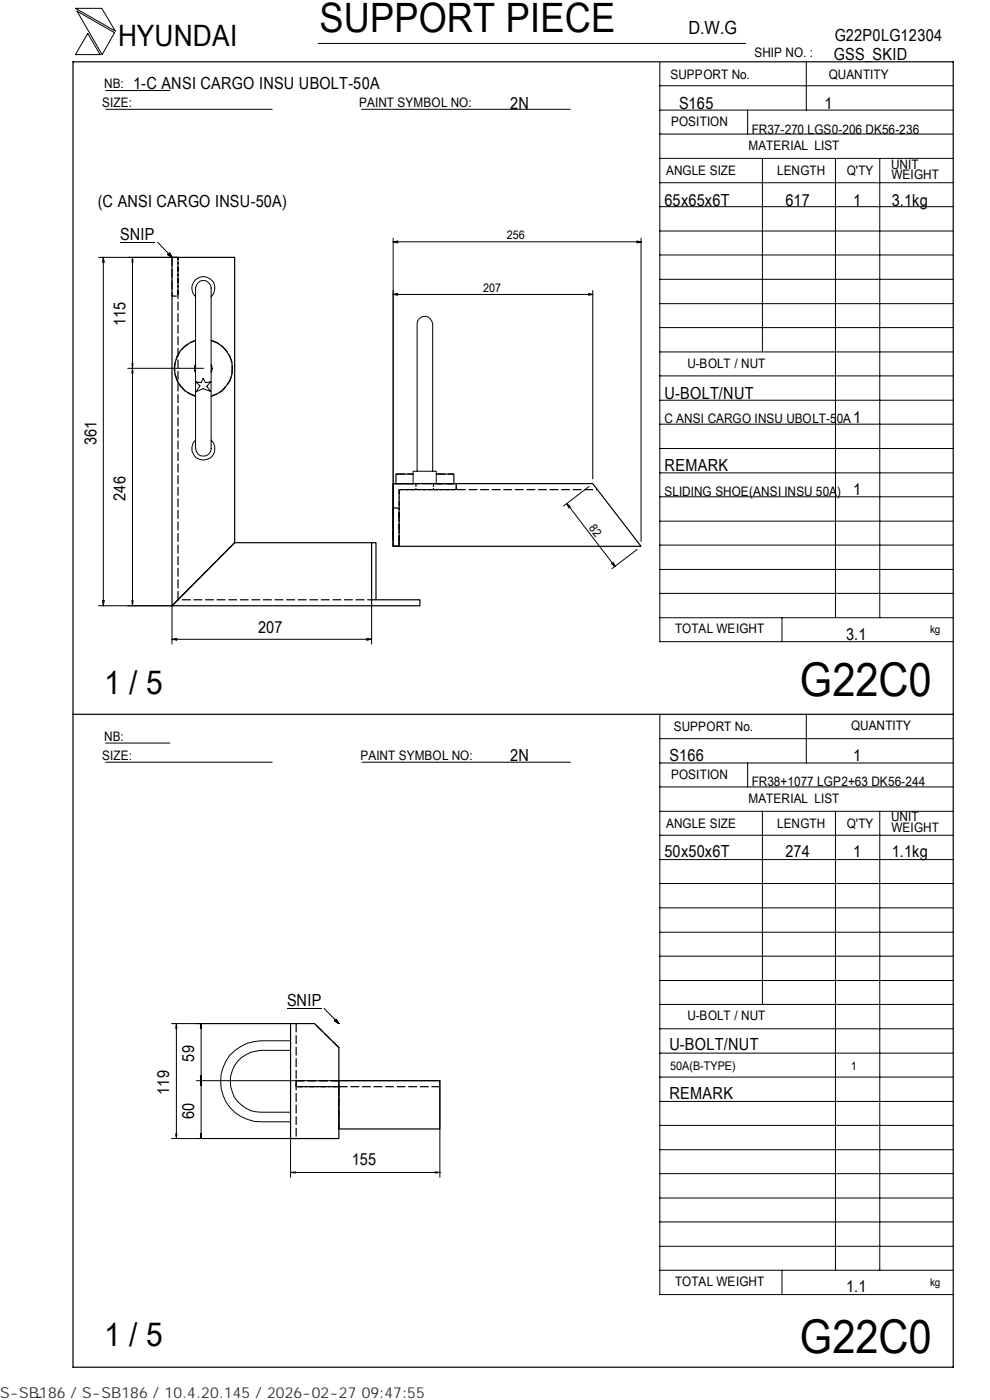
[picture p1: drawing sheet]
<svg xmlns="http://www.w3.org/2000/svg" width="210mm" height="297mm" viewBox="0 0 210 297" stroke-linecap="round" stroke-linejoin="round" font-family="sans-serif">
<g fill="none" stroke="#000" stroke-width=".21">
<path d="M16 1.8h5.6l2.9 4.8zM16.3 2.4l8 4.5-2.6 4.7zM18.6 7.1l2.6 4.5h-5.2zM22.4 19.2h13.7M67.5 9.2h90.6M139.9 18.2h62.3M139.9 13.2v122.9h62.3M171 13.1v10.3M22.4 23.2h35.3M76.7 23.2h44.3M139.9 38.8h62.3M139.9 33.6h62.3"/>
<path d="M139.9 28.4h62.3M139.9 23.4h62.3M158.6 23.4v5M161.7 33.6v41M177.2 33.7v97.4M186.6 33.7v97.4M20.9 54.6h15.6M21.8 55.3h.2M21.9 54.6l.2 1h-.3zM21.9 54.6v73.9M25.5 51.4h7.4M28 55.3h.2"/>
<path d="M28.1 54.6v73.9M28.1 54.6l.1 1h-.2zM33.4 51.4l3.1 3.2M35.5 54l.5-.3 .5 .9zM83.4 50.5v64.4M83.4 51.3l1 .3M83.4 51.3h52.6M84.4 51.1l-1 .2M135 51.1l1 .2M136 50.5v64.4M136 51.3l-1 .3M139.9 59.3h62.3"/>
<path d="M139.9 54.1h62.3M139.9 49h62.3M139.9 43.8h62.3M27.1 78.1h16.1M28 77.1h.2l-.2 2.1h.2zM28 78.8h.2M28 77.5h.2M41.5 63a2.47 2.47 0 0 1-.2-3.6 2.47 2.47 0 0 1 3.6 0 2.47 2.47 0 0 1-.1 3.6M42 60a1.6 1.6 0 0 1 1.8-.4 1.6 1.6 0 0 1 1 1.5v34.1a1.65 1.65 0 0 1-1.7 1.6 1.65 1.65 0 0 1-1.6-1.6v-34.1zM83.4 62.5l1 .1M83.4 62.5h42.3M84.4 62.2l-1 .3"/>
<path d="M124.8 62.2l.9 .3M125.7 62.5l-.9 .1M125.7 61.6v40M139.9 79.7h62.3M139.9 74.7h62.3M139.9 69.5h62.3M139.9 64.4h62.3M41.5 93.4a2.44 2.44 0 0 0-.1 3.5 2.44 2.44 0 0 0 3.5 0 2.44 2.44 0 0 0-.1-3.5M41.6 81l1.1 .2 .4-.9 .5 .9 1.1-.2-.9 .9 .9 1.1-1.6-.5-1.5 .6 .8-1.2zM88.5 100v-31.3a1.65 1.65 0 0 1 1.6-1.6 1.65 1.65 0 0 1 1.7 1.6v31.3M139.9 95.2h62.3M139.9 90h62.3"/>
<path d="M139.9 84.9h62.3M87.6 102.6v-2.6h4.9v2.6M120.2 106.8l.4 1M120.2 106.8l.8 .7M120.2 106.8l10.3 13.4M125 103.2l-5.5 4.1M129.7 119.5l.8 .7M130 119.3l.5 .9M135.1 116.6l-5.3 4M139.9 100.3h62.3M139.9 115.6h62.3M139.9 110.6h62.3"/>
<path d="M139.9 105.4h62.3M20.9 128.5h15.6v8.1M21.8 127.4h.3l-.2 1.1zM21.8 127.8h.2M28 127.4h.2l-.1 1.1zM28 127.8h.2M36.5 135.6l1-.1v.3zM36.5 135.6h42.3M37.2 135.5v.2M77.8 135.5l1 .1-1 .2zM78.1 135.5v.2M78.8 128.5v8.1"/>
<path d="M139.9 131.1h62.3M139.9 125.9h62.3M139.9 120.8h62.3M165.9 131.1v5M22.4 157.6h13.7M139.9 151.7v122.9h62.3M139.9 156.7h62.3M171 151.5v10.4M22.4 161.7h35.3M76.8 161.7h44.2M139.9 177.2h62.3M139.9 172.1h62.3"/>
<path d="M139.9 167h62.3M139.9 161.9h62.3M158.6 161.9v5.1M161.7 172.1v41M177.2 172.2v97.3M186.6 172.2v97.3M139.9 182.4h62.3M139.9 197.8h62.3M139.9 192.6h62.3M139.9 187.4h62.3M36.4 217.2h25.2M37.3 217.8h.2"/>
<path d="M37.4 217.2l.1 1h-.2zM37.4 217.2v24.3M42.6 217.8h.1M42.7 217.2v24.3M42.7 217.2v1h-.2zM60.9 214h7.3M68.7 213.9l3.2 3.3M71.3 216.2l.6 1-1-.6zM139.9 218.3h62.3M139.9 213.1h62.3M139.9 208h62.3M139.9 202.9h62.3"/>
<path d="M41.6 229.3h51.7v20.5M42.5 228.3h.2v1zM42.6 228.6h.1M42.6 230h.1M42.7 229.3v1h-.2zM61.6 220.8h-6.2a8.6 8.6 0 0 0-8.6 8.6 8.6 8.6 0 0 0 8.6 8.6h6.2M61.6 222.8h-6.2a6.6 6.6 0 0 0-6.6 6.6 6.6 6.6 0 0 0 6.6 6.6h6.2M139.9 238.7h62.3M139.9 233.7h62.3M139.9 228.5h62.3M139.9 223.4h62.3M36.4 241.5h25.2v8.3"/>
<path d="M37.3 240.5h.2l-.1 1zM37.3 240.9h.2M42.5 240.5h.2v1zM42.6 240.9h.1M61.6 248.7h1v.1zM61.6 248.7h31.7M62.3 248.7v.1M92.3 248.7h1l-1 .1zM92.6 248.7v.1M139.9 259.2h62.3M139.9 254.2h62.3M139.9 249h62.3"/>
<path d="M139.9 243.9h62.3M139.9 269.5h62.3M139.9 264.4h62.3M165.9 269.5v5.1M8.8 296.4l-1 .1"/>
</g>
<path d="M15.5 13.1h186.7v277h-186.7zM36.5 54.6h13.3v60.5l-13.3 13.4zM41.5 72.2a6.2 6.2 0 0 0-4.5 5.9 6.2 6.2 0 0 0 4.5 6M44.8 72.2a6.2 6.2 0 0 1 4.5 5.9 6.2 6.2 0 0 1-4.5 6M78.8 115.1h.9v12.1h9.4v1.3h-52.6l13.3-13.4h29v13.4M83.4 102.6h42.3l10.3 13.3h-52.6zM83.4 102.6v13.3M87.6 100.6h-3.6v2M92.5 100.6h3.8v2M15.5 151.5h186.7M61.6 217.2h5.1l5.2 5v19.3h-10.3zM71.9 229.3h21.4v10.2h-21.4z" fill="none" stroke="#000" stroke-width=".25"/>
<g fill="none" stroke="#000" stroke-width=".25" stroke-dasharray="1.9 .6" stroke-linecap="butt">
<path d="M36.5 54.6v8.2h1.3v-8.2h-1.3M44.8 72.2a6.2 6.2 0 0 1 4.5 5.9 6.2 6.2 0 0 1-4.5 6M41.5 84.1a6.2 6.2 0 0 1-4.5-6 6.2 6.2 0 0 1 4.5-5.9M83.4 115.9h1.3v-12h12.1v-1.3h-13.4M83.4 107.8v8.1h1.3v-8.1h-1.3M84 100.6h3.6M84 102.6h3.6M84.7 103.9v12M84.7 103.9h42M87.6 102.6h-3.6M92.5 100.6h3.8M92.5 102.6h3.8"/>
<path d="M96.3 102.6h-3.8M37.8 127.2v-72.6M79.7 127.2h-41.9M62.8 217.2v24.3M62.8 229.3h9.1v1.2h-9.1v-1.2M71.9 222.2l-5.2-5M71.9 230.5h21.4M71.9 229.3h-9.1v1.2h9.1M71.9 230.5v9"/>
</g>
<path d="M41.5 77.4l-.2 .5 .2 1.1M41.5 79l-.2-.6 .2-1M44.8 79l.1-.6-.1-1M44.8 77.4l.1 .5-.1 1.1" fill="none" stroke="#000" stroke-width=".25" stroke-dasharray=".9 .3" stroke-linecap="butt"/>
<path d="M88.2 102.6v1.3M91.9 102.6v1.3M96.8 103.9v-1.3" fill="none" stroke="#000" stroke-width=".25" stroke-dasharray=".7 .3" stroke-linecap="butt"/>
<path d="M35.6 53.8h.9v.8h-.9zM71 216.3h.9v.9h-.9z" fill="#000"/>
<g font-size="9.9">
<text x="169.7" y="147.6">G22C0</text>
<text x="169.7" y="286.9">G22C0</text>
</g>
<text font-size="8.6" x="67.7" y="6.9">SUPPORT PIECE</text>
<g font-size="7">
<text x="22.1" y="147.2">1 / 5</text>
<text x="22.1" y="285.6">1 / 5</text>
</g>
<text font-size="6.3" x="25.1" y="9.8">HYUNDAI</text>
<text font-size="3.9" x="146" y="7.3">D.W.G</text>
<g font-size="3.5">
<text x="177" y="8.7">G22P0LG12304</text>
<text x="176.9" y="12.8">GSS_SKID</text>
<text x="28.3" y="19">1-C ANSI CARGO INSU UBOLT-50A</text>
<text x="108.2" y="23.1">2N</text>
<text x="144" y="23.1">S165</text>
<text x="174.8" y="23.1">1</text>
<text x="20.7" y="43.9">(C ANSI CARGO INSU-50A)</text>
<text x="141" y="43.6">65x65x6T</text>
<text x="166.6" y="43.6">617</text>
<text x="180.9" y="43.6">1</text>
<text x="189.1" y="43.6">3.1kg</text>
<text x="25.5" y="51">SNIP</text>
<text x="26.6" y="69.3" transform="rotate(-90 26.6 69.3)">115</text>
<text x="141" y="84.6">U-BOLT/NUT</text>
<text x="180.9" y="89.7">1</text>
<text x="20.5" y="94.4" transform="rotate(-90 20.5 94.4)">361</text>
<text x="141" y="99.9">REMARK</text>
<text x="26.6" y="106.3" transform="rotate(-90 26.6 106.3)">246</text>
<text x="180.9" y="105.1">1</text>
<text x="54.8" y="134.2">207</text>
<text x="179.5" y="135.8">3.1</text>
<text x="108.2" y="161.4">2N</text>
<text x="142" y="161.4">S166</text>
<text x="180.9" y="161.4">1</text>
<text x="141" y="181.9">50x50x6T</text>
<text x="166.6" y="181.9">274</text>
<text x="180.9" y="181.9">1</text>
<text x="189.1" y="181.9">1.1kg</text>
<text x="60.9" y="213.5">SNIP</text>
<text x="41.1" y="225.2" transform="rotate(-90 41.1 225.2)">59</text>
<text x="142" y="222.8">U-BOLT/NUT</text>
<text x="35.9" y="232.2" transform="rotate(-90 35.9 232.2)">119</text>
<text x="142" y="233.1">REMARK</text>
<text x="41.1" y="237.5" transform="rotate(-90 41.1 237.5)">60</text>
<text x="74.6" y="247.2">155</text>
<text x="179.5" y="274.1">1.1</text>
</g>
<text font-size="3.2" fill="#323232" x="0" y="296.6">S-SB186 / S-SB186 / 10.4.20.145 / 2026-02-27 09:47:55</text>
<g font-size="2.8">
<text x="142.2" y="16.8">SUPPORT No.</text>
<text x="160" y="12.2">SHIP NO. :</text>
<text x="175.8" y="16.7">QUANTITY</text>
<text x="21.7" y="22.8">SIZE:</text>
<text x="22.1" y="18.7">NB:</text>
<text x="76.2" y="22.8">PAINT SYMBOL NO:</text>
<text x="142.3" y="26.8">POSITION</text>
<text x="159.4" y="28.4">FR37-270 LGS0-206 DK56-236</text>
<text x="158.7" y="31.7">MATERIAL LIST</text>
<text x="189" y="35.8">UNIT</text>
<text x="141.3" y="37.2">ANGLE SIZE</text>
<text x="164.8" y="37.1">LENGTH</text>
<text x="179.6" y="37.1">Q'TY</text>
<text x="189.1" y="38">WEIGHT</text>
<text x="145.8" y="78">U-BOLT / NUT</text>
<text x="141" y="89.8">C ANSI CARGO INSU UBOLT-50A</text>
<text x="141" y="105.2">SLIDING SHOE(ANSI INSU 50A)</text>
<text x="143.2" y="134.4">TOTAL WEIGHT</text>
<text x="142.9" y="155">SUPPORT No.</text>
<text x="180.5" y="154.9">QUANTITY</text>
<text x="21.7" y="161.3">SIZE:</text>
<text x="22.1" y="157.1">NB:</text>
<text x="76.5" y="161.2">PAINT SYMBOL NO:</text>
<text x="142.3" y="165.3">POSITION</text>
<text x="159.4" y="166.7">FR38+1077 LGP2+63 DK56-244</text>
<text x="158.7" y="170.3">MATERIAL LIST</text>
<text x="141.3" y="175.7">ANGLE SIZE</text>
<text x="164.8" y="175.6">LENGTH</text>
<text x="179.6" y="175.6">Q'TY</text>
<text x="189" y="174.2">UNIT</text>
<text x="189.1" y="176.5">WEIGHT</text>
<text x="145.8" y="216.5">U-BOLT / NUT</text>
<text x="143.2" y="272.9">TOTAL WEIGHT</text>
</g>
<g font-size="2.5">
<text x="107.5" y="50.8">256</text>
<text x="102.4" y="62">207</text>
<text x="124.8" y="112" transform="rotate(53 124.8 112)">82</text>
<text x="142.2" y="227">50A(B-TYPE)</text>
<text x="180.4" y="227">1</text>
</g>
<g font-size="2.3">
<text x="197.3" y="134.3">kg</text>
<text x="197.3" y="272.8">kg</text>
</g>
</svg>
